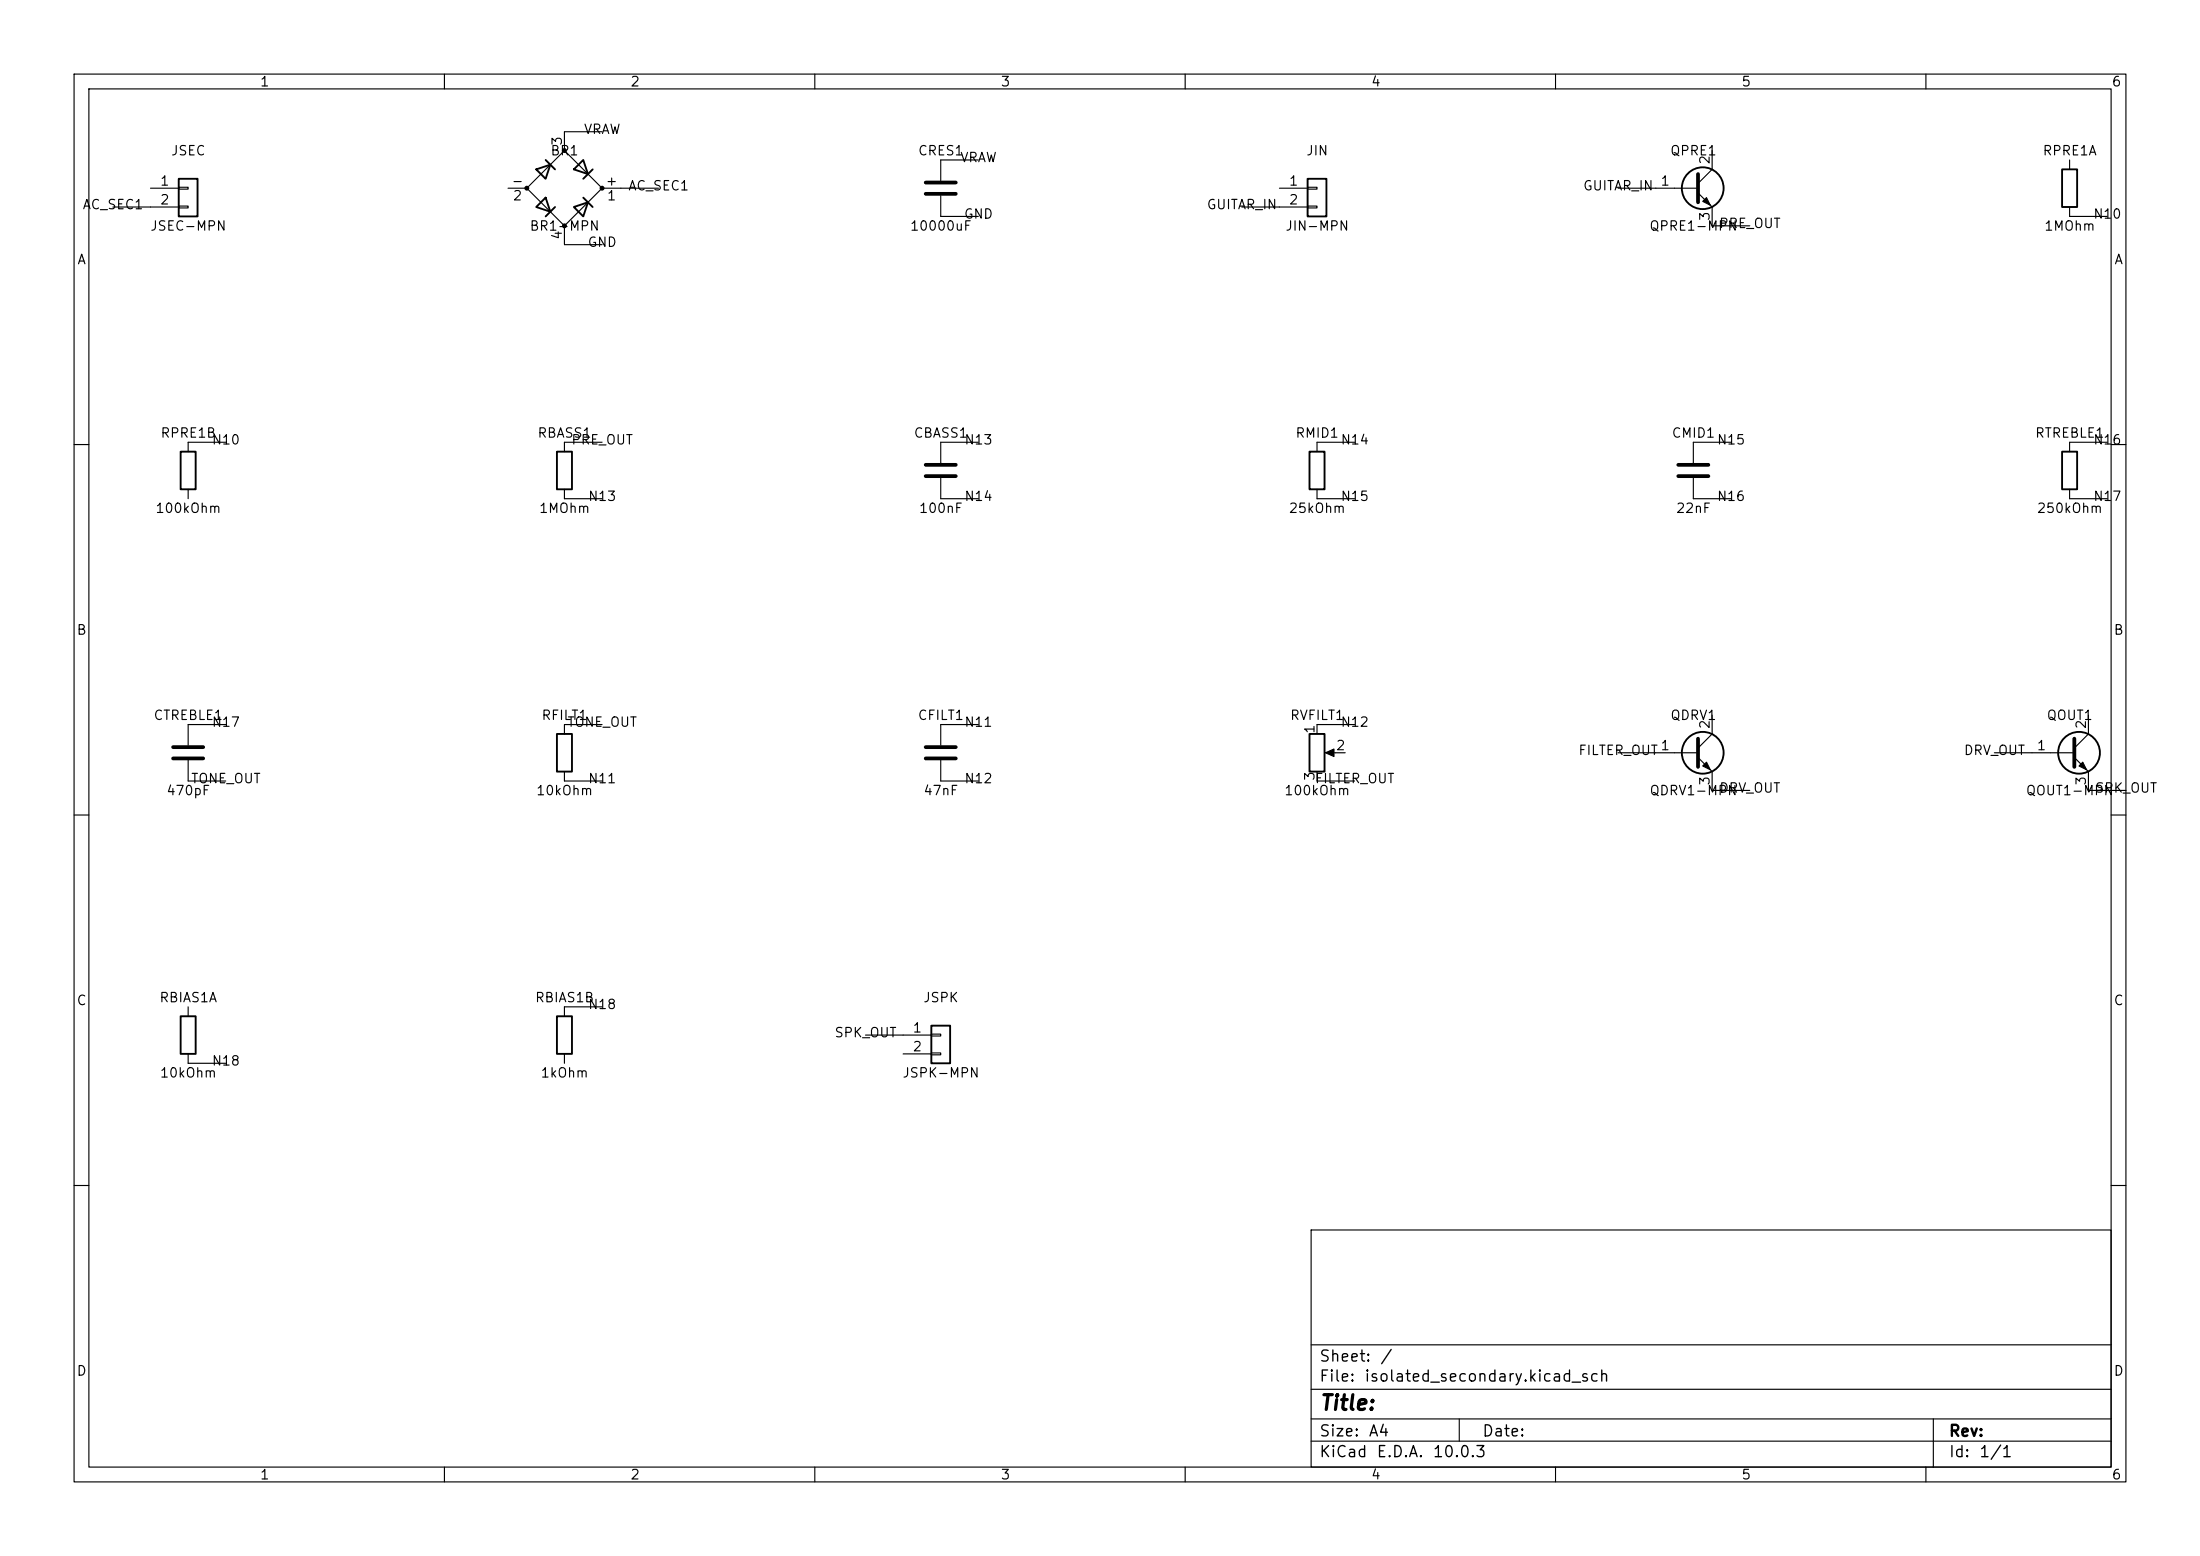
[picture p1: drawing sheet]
<svg xmlns="http://www.w3.org/2000/svg" width="297mm" height="210mm" viewBox="0 0 297 210" stroke-linecap="round" stroke-linejoin="round" font-family="sans-serif">
<g fill="none" stroke="#000" stroke-width=".15">
<path d="M10 10h277v190h-277zM12 12h273v186h-273zM60 10v2M81.3 17.8h-5.1v2.5M110 10v2M160 10v2M210 10v2M260 10v2M15.2 27.9h8.9M20.3 25.4h3.8M24.1 25.3h1.3v.2h-1.3zM24.1 27.8h1.3v.3h-1.3z"/>
<path d="M68.6 25.4h2.5M71.1 25.4l5.1-5.1 5.1 5.1-5.1 5.1zM76.2 30.5v2.5h5.1M81.3 25.4h7.6M127 26.4v2.8h5.1M132.1 21.6h-5.1v2.8M167.6 27.9h8.9M172.7 25.4h3.8M176.5 25.3h1.3v.2h-1.3zM176.5 27.8h1.3v.3h-1.3zM218.4 25.4h10.8M229.2 26l1.9 1.9v2.6h5.1"/>
<path d="M231.1 20.3v2.6l-1.9 1.9M279.4 21.6v1.3M279.4 27.9v1.3h5.1M30.5 59.7h-5.1v1.3M81.3 59.7h-5.1v1.3M132.1 59.7h-5.1v2.8M182.9 59.7h-5.1v1.3M233.7 59.7h-5.1v2.8M284.5 59.7h-5.1v1.3M10 60h2M25.4 66v1.3M76.2 66v1.3h5.1"/>
<path d="M127 64.5v2.8h5.1M177.8 66v1.3h5.1M228.6 64.5v2.8h5.1M279.4 66v1.3h5.1M285 60h2M30.5 97.8h-5.1v2.8M81.3 97.8h-5.1v1.3M132.1 97.8h-5.1v2.8M182.9 97.8h-5.1v1.3M231.1 96.5v2.6l-1.9 1.9M281.9 96.5v2.6l-1.9 1.9M10 110h2"/>
<path d="M25.4 102.6v2.8h5.1M76.2 104.1v1.3h5.1M127 102.6v2.8h5.1M177.8 104.1v1.3h5.1M179.3 101.6h2.3M218.4 101.6h10.8M229.2 102.2l1.9 1.9v2.6h5.1M269.2 101.6h10.8M280 102.2l1.9 1.9v2.6h5.1M285 110h2M25.4 135.9v1.3M81.3 135.9h-5.1v1.3"/>
<path d="M116.8 139.7h8.9M125.7 139.6h1.3v.2h-1.3zM25.4 142.2v1.3h5.1M76.2 142.2v1.3M121.9 142.2h3.8M125.7 142.1h1.3v.3h-1.3zM10 160h2M177 166h108v32h-108zM285 160h2M60 198v2M110 198v2M160 198v2"/>
<path d="M177 194.5h108M177 191.5h108M177 187.5h108M177 181.5h108M197 191.5v3M210 198v2M260 198v2M261 191.5v6.5"/>
</g>
<g fill="none" stroke="#000" stroke-width=".25">
<path d="M24.1 24.1h2.6v5.1h-2.6zM72.4 22.9l1.9-.7-.6 1.9zM72.4 27.9l1.3-1.2 .6 1.9zM73.7 21.6l1.2 1.3M74.9 27.9l-1.2 1.3M77.5 27.9l1.9-.6-.7 1.9zM78.7 21.6l.7 1.9-1.9-.6zM78.7 26.7l1.3 1.2M80 22.9l-1.3 1.2M176.5 24.1h2.6v5.1h-2.6zM278.4 22.9h2v5h-2zM24.4 61h2v5h-2z"/>
<path d="M75.2 61h2v5h-2zM176.8 61h2v5h-2zM278.4 61h2v5h-2zM75.2 99.1h2v5h-2zM176.8 99.1h2v5h-2zM24.4 137.2h2v5h-2zM75.2 137.2h2v5h-2zM125.7 138.4h2.6v5.1h-2.6z"/>
<circle cx="229.9" cy="25.4" r="2.82"/>
<circle cx="229.9" cy="101.6" r="2.82"/>
<circle cx="280.7" cy="101.6" r="2.82"/>
</g>
<g fill="none" stroke="#000" stroke-width=".51">
<path d="M125 24.6h4M125 26.2h4M229.2 23.5v3.8M125 62.7h4M125 64.3h4M226.6 62.7h4M226.6 64.3h4M229.2 99.7v3.8M280 99.7v3.8M23.4 100.8h4M23.4 102.4h4M125 100.8h4"/>
<path d="M125 102.4h4"/>
</g>
<g fill="#000" stroke="#000" stroke-width=".15">
<path d="M229.9 27.2l.5-.5 .5 1zM178.9 101.6l1.2-.5v1zM229.9 103.4l.5-.5 .5 1zM280.7 103.4l.5-.5 .5 1z"/>
<circle cx="71.1" cy="25.4" r=".25"/>
<circle cx="76.2" cy="30.5" r=".25"/>
<circle cx="76.2" cy="20.3" r=".25"/>
<circle cx="81.3" cy="25.4" r=".25"/>
</g>
<text font-size="2" x="178" y="190.8">Title:</text>
<g font-size="1.5">
<text x="178" y="184.2">Sheet:</text>
<text x="186.2" y="184.2">/</text>
<text x="178" y="186.9">File:</text>
<text x="184.1" y="186.9">isolated_secondary.kicad_sch</text>
<text x="178" y="197.1">KiCad</text>
<text x="178" y="194.3">Size:</text>
<text x="184.7" y="194.3">A4</text>
<text x="185.7" y="197.1">E.D.A.</text>
<text x="193.3" y="197.1">10.0.3</text>
<text x="200" y="194.3">Date:</text>
<text x="263" y="194.3">Rev:</text>
<text x="263" y="197.1">Id:</text>
<text x="267.1" y="197.1">1/1</text>
</g>
<g font-size="1.3">
<text x="35" y="12">1</text>
<text x="85" y="12">2</text>
<text x="135" y="12">3</text>
<text x="185" y="12">4</text>
<text x="235" y="12">5</text>
<text x="285" y="12">6</text>
<text x="23" y="21.3">JSEC</text>
<text x="74.2" y="21.3">BR1</text>
<text x="76.2" y="19.8" transform="rotate(-90 76.2 19.8)">3</text>
<text x="78.7" y="18.4">VRAW</text>
<text x="123.8" y="21.3">CRES1</text>
<text x="129.5" y="22.2">VRAW</text>
<text x="176.2" y="21.3">JIN</text>
<text x="225.4" y="21.3">QPRE1</text>
<text x="231.1" y="22.3" transform="rotate(-90 231.1 22.3)">2</text>
<text x="275.7" y="21.3">RPRE1A</text>
<text x="11.1" y="28.6">AC_SEC1</text>
<text x="21.5" y="25.4">1</text>
<text x="21.5" y="27.9">2</text>
<text x="69" y="25.4">-</text>
<text x="69.1" y="27.4">2</text>
<text x="81.7" y="25.4">+</text>
<text x="81.8" y="27.4">1</text>
<text x="84.7" y="26">AC_SEC1</text>
<text x="130" y="29.8">GND</text>
<text x="162.8" y="28.6">GUITAR_IN</text>
<text x="173.9" y="25.4">1</text>
<text x="173.9" y="27.9">2</text>
<text x="213.6" y="26">GUITAR_IN</text>
<text x="224.1" y="25.4">1</text>
<text x="231.1" y="29.9" transform="rotate(-90 231.1 29.9)">3</text>
<text x="282.5" y="29.8">N10</text>
<text x="10.3" y="36">A</text>
<text x="20.2" y="31.5">JSEC-MPN</text>
<text x="71.4" y="31.5">BR1-MPN</text>
<text x="76.2" y="32.5" transform="rotate(-90 76.2 32.5)">4</text>
<text x="79.2" y="33.6">GND</text>
<text x="122.8" y="31.5">10000uF</text>
<text x="173.4" y="31.5">JIN-MPN</text>
<text x="222.6" y="31.5">QPRE1-MPN</text>
<text x="232" y="31.1">PRE_OUT</text>
<text x="275.9" y="31.5">1MOhm</text>
<text x="285.3" y="36">A</text>
<text x="21.6" y="59.4">RPRE1B</text>
<text x="72.5" y="59.4">RBASS1</text>
<text x="123.3" y="59.4">CBASS1</text>
<text x="174.8" y="59.4">RMID1</text>
<text x="225.6" y="59.4">CMID1</text>
<text x="274.6" y="59.4">RTREBLE1</text>
<text x="28.5" y="60.3">N10</text>
<text x="77" y="60.3">PRE_OUT</text>
<text x="130.1" y="60.3">N13</text>
<text x="180.9" y="60.3">N14</text>
<text x="231.7" y="60.3">N15</text>
<text x="282.5" y="60.3">N16</text>
<text x="20.9" y="69.6">100kOhm</text>
<text x="72.7" y="69.6">1MOhm</text>
<text x="79.3" y="67.9">N13</text>
<text x="124" y="69.6">100nF</text>
<text x="130.1" y="67.9">N14</text>
<text x="173.9" y="69.6">25kOhm</text>
<text x="180.9" y="67.9">N15</text>
<text x="226.2" y="69.6">22nF</text>
<text x="231.7" y="67.9">N16</text>
<text x="274.9" y="69.6">250kOhm</text>
<text x="282.5" y="67.9">N17</text>
<text x="10.3" y="86">B</text>
<text x="285.3" y="86">B</text>
<text x="20.6" y="97.5">CTREBLE1</text>
<text x="28.5" y="98.4">N17</text>
<text x="73" y="97.5">RFILT1</text>
<text x="76.5" y="98.4">TONE_OUT</text>
<text x="123.8" y="97.5">CFILT1</text>
<text x="130.1" y="98.4">N11</text>
<text x="174.1" y="97.5">RVFILT1</text>
<text x="177.8" y="99.1" transform="rotate(-90 177.8 99.1)">1</text>
<text x="180.3" y="101.6">2</text>
<text x="180.9" y="98.4">N12</text>
<text x="224.1" y="101.6">1</text>
<text x="225.4" y="97.5">QDRV1</text>
<text x="231.1" y="98.5" transform="rotate(-90 231.1 98.5)">2</text>
<text x="274.9" y="101.6">1</text>
<text x="276.2" y="97.5">QOUT1</text>
<text x="281.9" y="98.5" transform="rotate(-90 281.9 98.5)">2</text>
<text x="22.4" y="107.7">470pF</text>
<text x="25.7" y="106">TONE_OUT</text>
<text x="72.3" y="107.7">10kOhm</text>
<text x="79.3" y="106">N11</text>
<text x="124.6" y="107.7">47nF</text>
<text x="130.1" y="106">N12</text>
<text x="173.3" y="107.7">100kOhm</text>
<text x="177.4" y="106">FILTER_OUT</text>
<text x="177.8" y="105.5" transform="rotate(-90 177.8 105.5)">3</text>
<text x="213" y="102.2">FILTER_OUT</text>
<text x="222.6" y="107.7">QDRV1-MPN</text>
<text x="231.1" y="106.1" transform="rotate(-90 231.1 106.1)">3</text>
<text x="232" y="107.3">DRV_OUT</text>
<text x="265" y="102.2">DRV_OUT</text>
<text x="273.4" y="107.7">QOUT1-MPN</text>
<text x="281.9" y="106.1" transform="rotate(-90 281.9 106.1)">3</text>
<text x="282.7" y="107.3">SPK_OUT</text>
<text x="10.3" y="136">C</text>
<text x="21.4" y="135.6">RBIAS1A</text>
<text x="72.1" y="135.6">RBIAS1B</text>
<text x="79.3" y="136.5">N18</text>
<text x="124.5" y="135.6">JSPK</text>
<text x="285.3" y="136">C</text>
<text x="112.6" y="140.3">SPK_OUT</text>
<text x="123.1" y="139.7">1</text>
<text x="123.1" y="142.2">2</text>
<text x="21.5" y="145.8">10kOhm</text>
<text x="28.5" y="144.1">N18</text>
<text x="72.9" y="145.8">1kOhm</text>
<text x="121.7" y="145.8">JSPK-MPN</text>
<text x="10.3" y="186">D</text>
<text x="285.3" y="186">D</text>
<text x="35" y="200">1</text>
<text x="85" y="200">2</text>
<text x="135" y="200">3</text>
<text x="185" y="200">4</text>
<text x="235" y="200">5</text>
<text x="285" y="200">6</text>
</g>
</svg>
